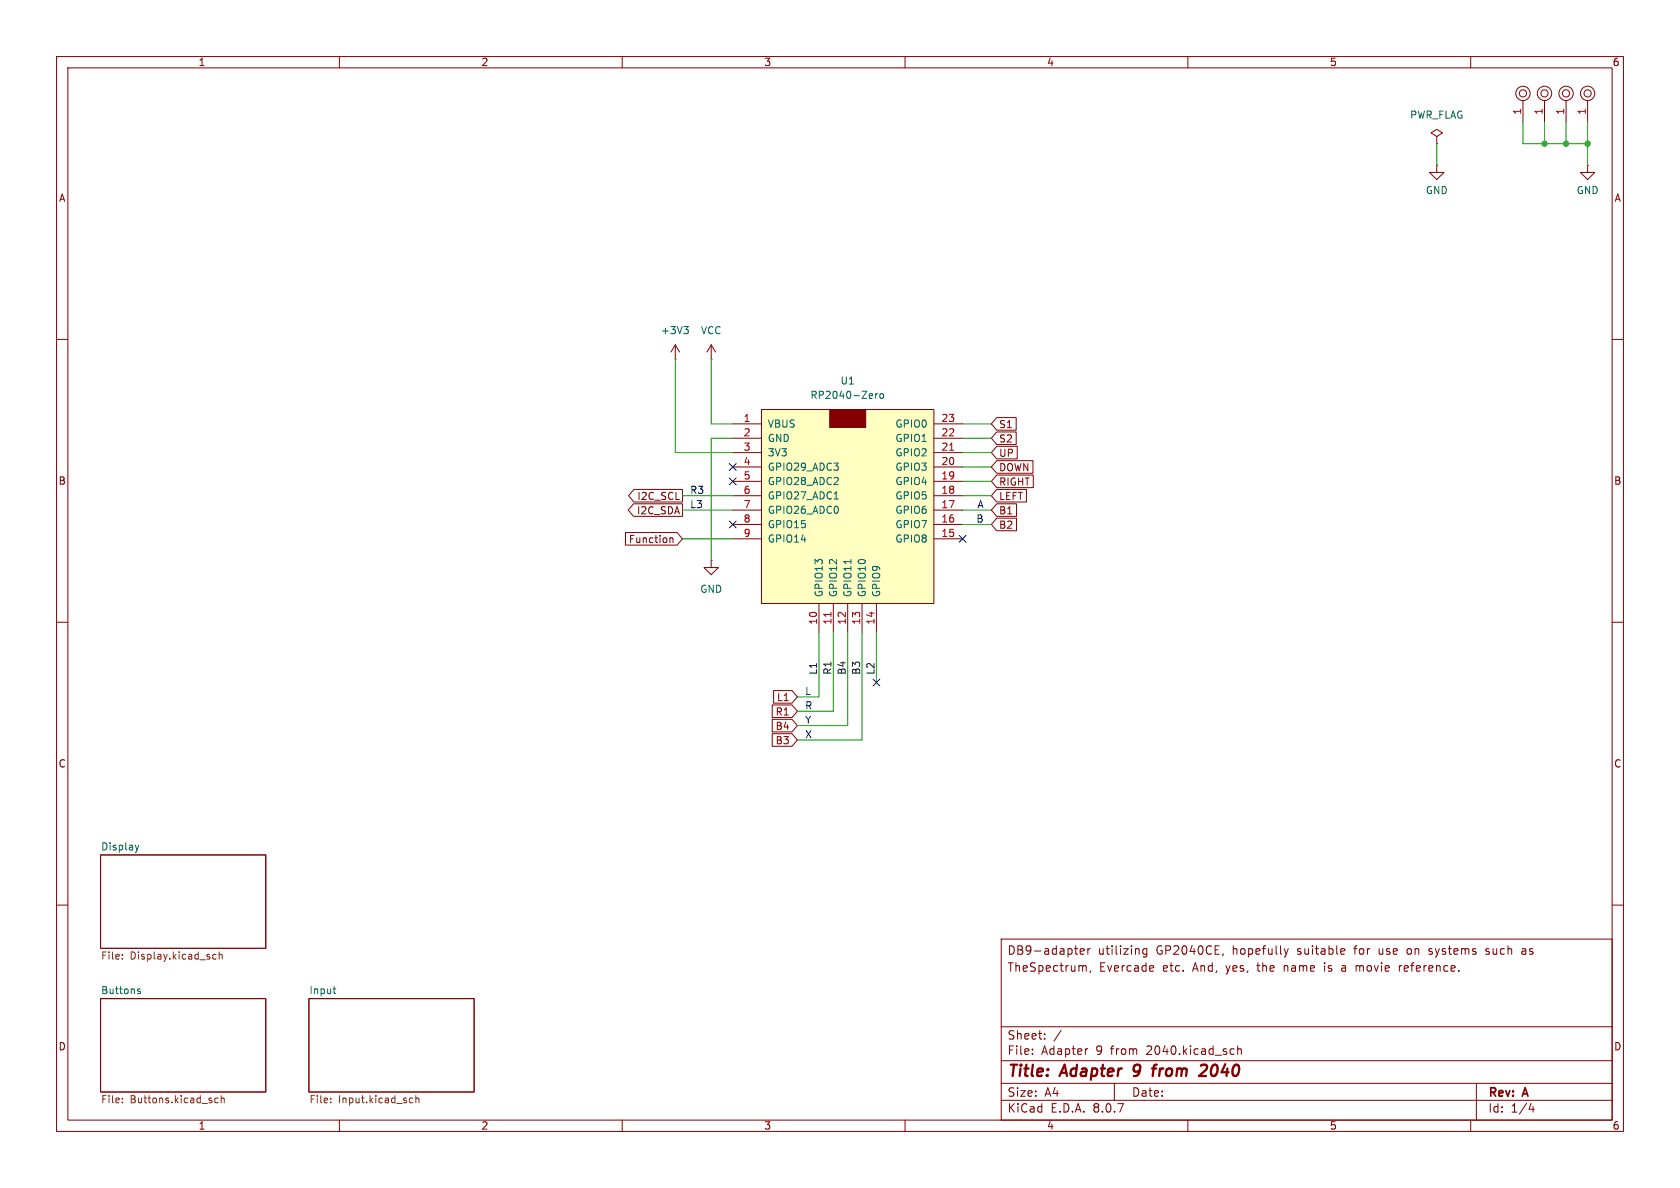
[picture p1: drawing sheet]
<svg xmlns="http://www.w3.org/2000/svg" width="297mm" height="210mm" viewBox="0 0 297 210" stroke-linecap="round" stroke-linejoin="round" font-family="sans-serif">
<g fill="none" stroke="#840000" stroke-width=".18">
<path d="M10 10h277v190h-277zM12 12h273v186h-273zM60 10v2M110 10v2M160 10v2M210 10v2M260 10v2M273 17.8v3.8M276.9 17.8v3.8M280.7 17.8v3.8M254 24.1l1-.6-1-.6-1 .6 1 .6v1.3M254 25.4h.1"/>
<path d="M10 60h2M119.4 63.5h.1M119.4 61l-.8 1.2M119.4 61v2.5M119.4 61l.7 1.2M125.7 63.5h.1M125.7 61l-.7 1.2M125.7 61v2.5M125.7 61l.8 1.2M285 60h2M10 110h2M285 110h2"/>
<path d="M17.8 151.1h29.2v16.5h-29.2zM10 160h2M17.8 176.5h29.2v16.5h-29.2zM54.6 176.5h29.2v16.5h-29.2zM177 166h108v32h-108zM191 168.2l.7-.1-.1-.3-.4-.1-.2 .2v.7h.6M191.6 170.7l.4 .1v.1v.8M192.3 167.7v1M192.7 167.7l-.2 .1-.2 .2M192.8 171.6l-.1 .3M202.7 167.8l-.4-.1-.3 .3v.4l.2 .2h.5M202.7 167.7v1.2l-.2 .3-.4-.1"/>
<path d="M203.7 170.7l.3 .4-.8 .1M203.9 171.6l-.2 .1M216.2 168.6l-.1 .3M227 167.7l.4 1M227.4 168.7l-.2 .4-.2 .1M227.7 167.7l-.3 1M234.2 170.2v.1M234.2 170.7v1M237.2 167.7l.5 .1v.3l-.7 .1M237.7 168.6l-.5 .1M237.7 170.7l-.5 .1M237.7 171.1h-.3a.29 .29 0 0 0-.2 .3 .29 .29 0 0 0 .2 .3h.3"/>
<path d="M240.2 170.7l-.4 .1M247.4 170.7v1M247.8 170.7l-.3 .1-.1 .2M248.8 167.8v.8M252.6 168.6l.4 .1M252.8 167.7l-.2 .2 .2 .3M262.7 168.6l.4 .1M263.1 167.7l-.4 .1v.1v.2l.4 .1M269.1 167.8h.6M269.6 168.1h-.4a.29 .29 0 0 0-.2 .3 .29 .29 0 0 0 .2 .3h.4M285 160h2M60 198v2"/>
<path d="M110 198v2M160 198v2M177 194.5h108M177 191.5h108M177 187.5h108M177 181.5h108M182.5 186.3v.1M182.5 185.5v.1M184.7 183.6v.1M184.7 182.8v.1M187.6 182.1l-1.3 2M192.3 185.4l-.3 .1"/>
<path d="M197 191.5v3M210 198v2M218 185.4l.2 .1M218.2 186.3l-.2 .1M218.8 185.5l.2-.1 .4 .1 .1 .9M218.8 184.9v1.5M260 198v2M261 191.5v6.5M270.7 195l-.4 1.1h.9M271 195.6v1"/>
<circle cx="273" cy="16.5" r=".63"/>
<circle cx="273.1" cy="16.5" r="1.27"/>
<circle cx="276.9" cy="16.5" r=".63"/>
<circle cx="276.9" cy="16.5" r="1.27"/>
<circle cx="280.7" cy="16.5" r=".63"/>
<circle cx="280.7" cy="16.5" r="1.27"/>
</g>
<path d="M200.4 190.2h.4M200.6 188.4l-.2 .7 .1 .2M203.7 188.9h.7M204.5 188.2l-.4 .1-.1 .2-.2 1.7M212.6 188.2h.5a.45 .45 0 0 1 .3 .6l-.1 .3-1.3 1.1h1.2" fill="none" stroke="#840000" stroke-width=".4"/>
<path d="M120.9 57.7h.8l-.4 .5M121.4 58.2l.3 .3v.3l-.3 .2M23.9 149.4l.3 .9M24.2 150.3l-.1 .3M24.5 149.4l-.3 .9M24.3 175.1l.5 .3-.1 .3-.4-.1M24.8 174.9l-.3-.1-.2 .2M58.9 174.8h.5M59.1 175.6l.3 .1" fill="none" stroke="#006464" stroke-width=".18"/>
<g fill="none" stroke="#725600" stroke-width=".18">
<path d="M21.6 168.8v.1M21.6 169.4v.1M37.7 169.4l.1 .1h.4M38.2 168.8l-.4-.1-.1 .1M38.7 168.8l.2-.1 .3 .1 .1 .7M38.7 168.3v1.2M21.6 194.8v.1M21.6 194.2v.1M38.6 194.2l-.4-.1-.2 .2 .1 .6h.5M39.1 194.2l.2-.1 .3 .1 .1 .7M39.1 193.7v1.2M58.5 194.8v.1"/>
<path d="M58.5 194.2v.1M72.6 194.1l.4 .1M73 194.9h-.4M73.5 194.2l.2-.1 .3 .1 .1 .7M73.5 193.7v1.2"/>
</g>
<path d="M134.6 72.4h30.5v34.3h-30.5z" fill="#ffffc2"/>
<g fill="none" stroke="#840000" stroke-width=".18">
<path d="M269.2 17.8v3.8M254 29.2v1.3h1.3l-1.3 1.3-1.3-1.3h1.3M254 29.2h.1M280.7 29.2v1.3h1.2l-1.2 1.3-1.3-1.3h1.3M280.7 29.2h.1M129.5 74.9h5.1M129.5 77.5h5.1M134.6 72.4h30.5v34.3h-30.5zM165.1 74.9h5.1M165.1 77.5h5.1M176.2 78.9h3.6v2.2h-3.6l-.9-1.1zM176.2 76.4h3.4v2.2h-3.4l-.9-1.1z"/>
<path d="M176.2 73.8h3.4v2.2h-3.4l-.9-1.1zM110.6 94.1h9.1l.9 1.2-.9 1.1h-9.1zM112 89.1h8.6v2.2h-8.6l-.9-1.1zM112.1 86.5h8.5v2.2h-8.5l-1-1.1zM118.4 95.1v.8M118.4 95.2l.2-.1h.3l.1 .8M125.7 99.1v1.2h1.3l-1.3 1.3-1.2-1.3h1.2M125.7 99.1h.1M129.5 95.3h5.1M129.5 92.7h5.1M129.5 90.2h5.1M129.5 87.6h5.1"/>
<path d="M129.5 85.1h5.1M129.5 82.6h5.1M129.5 80h5.1M165.1 95.3h5.1M165.1 92.7h5.1M165.1 90.2h5.1M165.1 87.6h5.1M165.1 85.1h5.1M165.1 82.6h5.1M165.1 80h5.1M176.2 91.6h3.5v2.2h-3.5l-.9-1.1zM176.2 84h6.5v2.2h-6.5l-.9-1.1z"/>
<path d="M176.2 86.5h5.3v2.2h-5.3l-.9-1.1zM176.2 89.1h3.5v2.2h-3.5l-.9-1.1zM176.2 81.4h6.4v2.3h-6.4l-.9-1.1zM144.8 106.7v5.1M147.3 106.7v5.1M149.9 106.7v5.1M152.4 106.7v5.1M154.9 106.7v5.1M136.5 129.7h3.5l1 1.1-1 1.1h-3.5zM136.5 124.6h3.5l1 1.1-1 1.1h-3.5zM136.5 127.2h3.5l1 1.1-1 1.1h-3.5zM136.8 122.1h3.2l1 1.1-1 1.1h-3.2z"/>
<circle cx="269.2" cy="16.5" r=".63"/>
<circle cx="269.2" cy="16.5" r="1.27"/>
</g>
<path d="M146.7 72.4h6.3v3.2h-6.3z" fill="#840000" stroke="#840000" stroke-width=".18"/>
<path d="M167.9 79.6h.7M146.9 108.3v.7" fill="none" stroke="#a90000" stroke-width=".18"/>
<path d="M154.8 69.6v.8M155.2 69.6l-.4 .2M155.7 69.6h.3l.2 .2v.4l-.2 .2h-.3l-.2-.2zM147.5 88.2h.7M150.4 98.9v.7" fill="none" stroke="#006464" stroke-width=".18"/>
<g fill="none" stroke="#009600" stroke-width=".18">
<path d="M254 25.4v3.8M269.2 21.6v3.8h11.5M273 21.6v3.8M276.9 21.6v3.8M280.7 21.6v7.6M119.4 63.5v16.5h10.1M125.7 63.5v11.4h3.8M129.5 77.5h-3.8v21.6M170.2 77.5h5.1M170.2 74.9h5.1M120.6 87.6h8.9M120.6 90.2h8.9"/>
<path d="M120.6 95.3h8.9M170.2 87.6h5.1M170.2 90.2h5.1M170.2 92.7h5.1M170.2 85.1h5.1M170.2 82.6h5.1M170.2 80h5.1M144.8 111.8v11.4h-3.8M147.3 111.8v13.9h-6.3M149.9 111.8v16.5h-8.9M152.4 111.8v19h-11.4M154.9 111.8v8.9"/>
</g>
<path d="M128.9 84.5l1.2 1.2M128.9 81.9l1.2 1.3M128.9 92.1l1.2 1.2M130.1 84.5l-1.2 1.2M130.1 81.9l-1.2 1.3M130.1 92.1l-1.2 1.2M169.6 94.6l1.2 1.3M170.8 94.6l-1.2 1.3M154.3 120l1.2 1.3M155.5 120l-1.2 1.3" fill="none" stroke="#000084" stroke-width=".18"/>
<g fill="#009600" stroke="#009600" stroke-width=".18">
<circle cx="273" cy="25.4" r=".46"/>
<circle cx="280.7" cy="25.4" r=".46"/>
<circle cx="276.9" cy="25.4" r=".46"/>
</g>
<g font-size="2.8" fill="#840000">
<text x="178" y="190.9">Title:</text>
<text x="187.7" y="190.9">Adapter</text>
<text x="201.2" y="190.9">9</text>
<text x="205.4" y="190.9">from</text>
<text x="214.6" y="190.9">2040</text>
</g>
<g font-size="2.1" fill="#840000">
<text x="178" y="172">TheSpectrum,</text>
<text x="178" y="169">DB9-adapter</text>
<text x="194.1" y="169">utilizing</text>
<text x="194.3" y="172">Evercade</text>
<text x="204.5" y="169">GP2040CE,</text>
<text x="205.6" y="172">etc.</text>
<text x="211" y="172">And,</text>
<text x="217.1" y="172">yes,</text>
<text x="218" y="169">hopefully</text>
<text x="222.7" y="172">the</text>
<text x="227.5" y="172">name</text>
<text x="229.6" y="169">suitable</text>
<text x="234.8" y="172">is</text>
<text x="238" y="172">a</text>
<text x="239.9" y="169">for</text>
<text x="240.7" y="172">movie</text>
<text x="244.3" y="169">use</text>
<text x="248.5" y="172">reference.</text>
<text x="249.5" y="169">on</text>
<text x="253.5" y="169">systems</text>
<text x="263.7" y="169">such</text>
<text x="270.2" y="169">as</text>
<text x="178" y="184">Sheet:</text>
<text x="178" y="186.7">File:</text>
<text x="184.1" y="186.7">Adapter</text>
<text x="193.8" y="186.7">9</text>
<text x="196.5" y="186.7">from</text>
<text x="203" y="186.7">2040.kicad_sch</text>
<text x="178" y="196.9">KiCad</text>
<text x="178" y="194.1">Size:</text>
<text x="184.7" y="194.1">A4</text>
<text x="185.7" y="196.9">E.D.A.</text>
<text x="193.3" y="196.9">8.0.7</text>
<text x="200" y="194.1">Date:</text>
<text x="263" y="194.3">Rev:</text>
<text x="263" y="196.9">Id:</text>
<text x="267.1" y="196.9">1/4</text>
<text x="269.4" y="194.3">A</text>
</g>
<g font-size="1.8" fill="#840000">
<text x="35" y="11.9">1</text>
<text x="85" y="11.9">2</text>
<text x="135" y="11.9">3</text>
<text x="185" y="11.9">4</text>
<text x="235" y="11.9">5</text>
<text x="285" y="11.9">6</text>
<text x="10.3" y="35.9">A</text>
<text x="285.3" y="35.9">A</text>
<text x="176.5" y="75.9">S1</text>
<text x="176.5" y="81">UP</text>
<text x="176.5" y="78.4">S2</text>
<text x="176.5" y="83.5">DOWN</text>
<text x="10.3" y="85.9">B</text>
<text x="112.6" y="88.6">I2C_SCL</text>
<text x="176.5" y="86">RIGHT</text>
<text x="176.5" y="88.6">LEFT</text>
<text x="285.3" y="85.9">B</text>
<text x="112.5" y="91.1">I2C_SDA</text>
<text x="176.5" y="93.7">B2</text>
<text x="176.5" y="91.1">B1</text>
<text x="111.1" y="96.2">Function</text>
<text x="137.3" y="124.1">L1</text>
<text x="137" y="131.8">B3</text>
<text x="137" y="126.7">R1</text>
<text x="137" y="129.2">B4</text>
<text x="10.3" y="135.9">C</text>
<text x="285.3" y="135.9">C</text>
<text x="10.3" y="185.9">D</text>
<text x="285.3" y="185.9">D</text>
<text x="35" y="199.9">1</text>
<text x="85" y="199.9">2</text>
<text x="135" y="199.9">3</text>
<text x="185" y="199.9">4</text>
<text x="235" y="199.9">5</text>
<text x="285" y="199.9">6</text>
</g>
<g font-size="1.8" fill="#006464">
<text x="249.2" y="21.2">PWR_FLAG</text>
<text x="252" y="34.5">GND</text>
<text x="278.6" y="34.5">GND</text>
<text x="116.7" y="59.3">+3V3</text>
<text x="123.8" y="59.3">VCC</text>
<text x="143.2" y="70.7">RP2040-Zero</text>
<text x="148.5" y="68.2">U1</text>
<text x="135.6" y="75.8">VBUS</text>
<text x="158.2" y="75.8">GPIO0</text>
<text x="135.6" y="78.3">GND</text>
<text x="135.6" y="80.9">3V3</text>
<text x="135.6" y="83.4">GPIO29_ADC3</text>
<text x="158.2" y="83.4">GPIO3</text>
<text x="158.2" y="80.9">GPIO2</text>
<text x="158.2" y="78.3">GPIO1</text>
<text x="135.6" y="86">GPIO28_ADC2</text>
<text x="135.6" y="88.5">GPIO27_ADC1</text>
<text x="158.2" y="88.5">GPIO5</text>
<text x="158.2" y="86">GPIO4</text>
<text x="135.6" y="91">GPIO26_ADC0</text>
<text x="135.6" y="93.6">GPIO15</text>
<text x="158.2" y="93.6">GPIO7</text>
<text x="158.2" y="91">GPIO6</text>
<text x="135.6" y="96.1">GPIO14</text>
<text x="158.2" y="96.1">GPIO8</text>
<text x="123.7" y="105">GND</text>
<text x="145.6" y="105.7" transform="rotate(-90 145.6 105.7)">GPIO13</text>
<text x="148.2" y="105.7" transform="rotate(-90 148.2 105.7)">GPIO12</text>
<text x="150.7" y="105.7" transform="rotate(-90 150.7 105.7)">GPIO11</text>
<text x="153.3" y="105.7" transform="rotate(-90 153.3 105.7)">GPIO10</text>
<text x="155.8" y="105.7" transform="rotate(-90 155.8 105.7)">GPIO9</text>
<text x="17.8" y="150.4">Display</text>
<text x="17.8" y="175.8">Buttons</text>
<text x="54.6" y="175.8">Input</text>
</g>
<g font-size="1.8" fill="#a90000">
<text x="269" y="20.4" transform="rotate(-90 269 20.4)">1</text>
<text x="272.8" y="20.4" transform="rotate(-90 272.8 20.4)">1</text>
<text x="276.6" y="20.4" transform="rotate(-90 276.6 20.4)">1</text>
<text x="280.4" y="20.4" transform="rotate(-90 280.4 20.4)">1</text>
<text x="131.4" y="74.7">1</text>
<text x="131.4" y="77.2">2</text>
<text x="166.3" y="77.2">22</text>
<text x="166.3" y="74.7">23</text>
<text x="131.4" y="79.8">3</text>
<text x="131.4" y="82.3">4</text>
<text x="166.3" y="82.3">20</text>
<text x="166.3" y="79.8">21</text>
<text x="131.4" y="84.8">5</text>
<text x="131.4" y="87.4">6</text>
<text x="131.4" y="89.9">7</text>
<text x="166.3" y="89.9">17</text>
<text x="166.3" y="87.4">18</text>
<text x="166.3" y="84.8">19</text>
<text x="131.4" y="92.5">8</text>
<text x="131.4" y="95">9</text>
<text x="166.3" y="95">15</text>
<text x="166.3" y="92.5">16</text>
<text x="144.5" y="110.5" transform="rotate(-90 144.5 110.5)">10</text>
<text x="147.1" y="110.5" transform="rotate(-90 147.1 110.5)">11</text>
<text x="149.6" y="110.5" transform="rotate(-90 149.6 110.5)">12</text>
<text x="152.1" y="110.5" transform="rotate(-90 152.1 110.5)">13</text>
<text x="154.7" y="110.5" transform="rotate(-90 154.7 110.5)">14</text>
</g>
<g font-size="1.8" fill="#0000c2">
<text x="121.9" y="87.4">R3</text>
<text x="121.9" y="89.9">L3</text>
<text x="172.7" y="89.9">A</text>
<text x="172.5" y="92.5">B</text>
<text x="142.2" y="122.9">L</text>
<text x="142.2" y="125.5">R</text>
<text x="142.2" y="128">Y</text>
<text x="142.2" y="130.6">X</text>
</g>
<g font-size="1.8" fill="#0f0f0f">
<text x="144.5" y="119.4" transform="rotate(-90 144.5 119.4)">L1</text>
<text x="147.1" y="119.4" transform="rotate(-90 147.1 119.4)">R1</text>
<text x="149.6" y="119.4" transform="rotate(-90 149.6 119.4)">B4</text>
<text x="152.1" y="119.4" transform="rotate(-90 152.1 119.4)">B3</text>
<text x="154.7" y="119.4" transform="rotate(-90 154.7 119.4)">L2</text>
</g>
<g font-size="1.8" fill="#725600">
<text x="17.8" y="170">File:</text>
<text x="23" y="170">Display.kicad_sch</text>
<text x="17.8" y="195.4">File:</text>
<text x="23" y="195.4">Buttons.kicad_sch</text>
<text x="54.6" y="195.4">File:</text>
<text x="59.8" y="195.4">Input.kicad_sch</text>
</g>
</svg>
